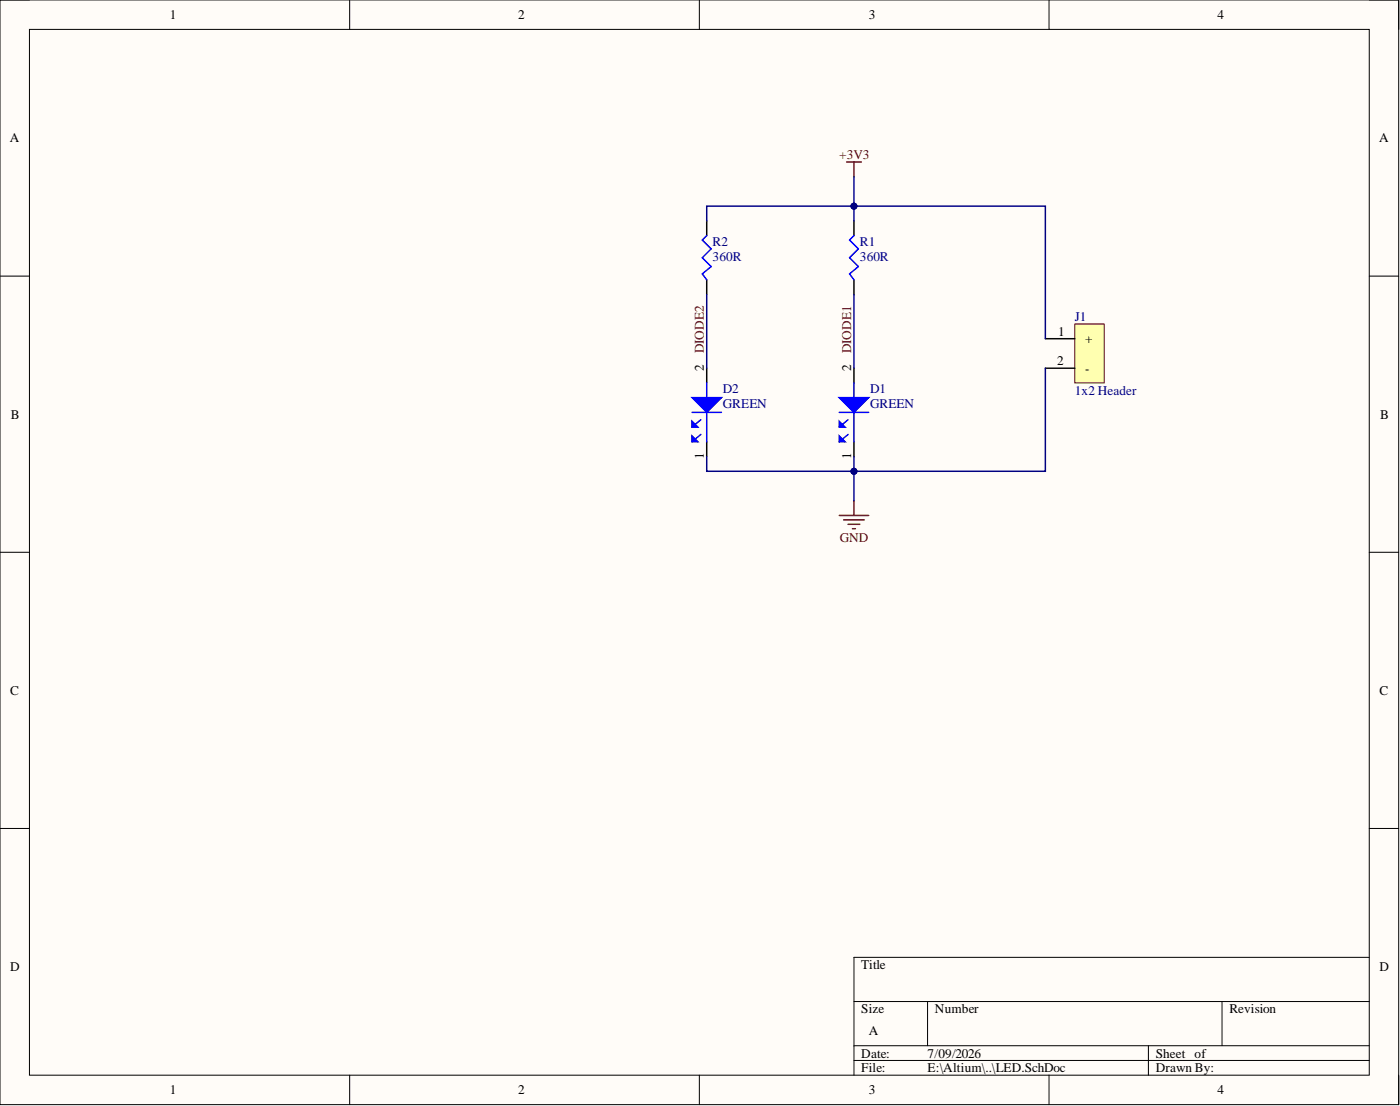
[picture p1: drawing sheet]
<svg xmlns="http://www.w3.org/2000/svg" width="241mm" height="190mm" viewBox="0 0 241 190" stroke-linecap="round" stroke-linejoin="round" font-family="sans-serif">
<path d="M0 0h241.1v190.3h-241.1z" fill-rule="evenodd" fill="#fffcf8"/>
<path d="M0 0h241.1v190.3h-241.1z" fill="none" stroke="#000" stroke-width=".17"/>
<path d="M5.1 5.1h230.9v180.1h-230.9z" fill-rule="evenodd" fill="#fffcf8"/>
<g fill="none" stroke="#000" stroke-width=".17">
<path d="M0 0h5.1M60.3 0v5.1M120.5 0v5.1M180.8 0v5.1M236 0h5.1v5.1M5.1 5.1h230.9v180.1h-230.9zM0 47.6h5.1M236 47.6h5.1M0 95.1h5.1M236 95.1h5.1M0 142.7h5.1M236 142.7h5.1"/>
<path d="M147.2 172.5h88.8M159.9 172.5v7.6M210.6 172.5v7.6M236 164.9h-88.8v20.3M60.3 185.2v5.1M120.5 185.2v5.1M147.2 180.1h88.8M147.2 182.7h88.8M180.8 185.2v5.1M197.9 180.1v5.1M241.1 185.2v5.1"/>
</g>
<path d="M185.2 55.8h5.1v10.2h-5.1z" fill-rule="evenodd" fill="#ffffb0"/>
<path d="M185.2 55.8h5.1v10.2h-5.1z" fill="none" stroke="#800000" stroke-width=".17"/>
<path d="M180.2 58.3h5M147.2 63.4v2.6M147.2 76.1v2.5M180.2 63.4h5" fill="none" stroke="#000" stroke-width=".25"/>
<path d="M144.6 71h5.1M146.2 72.3l-1.6 1.3M147.2 66v2.5M147.2 71v5.1" fill="none" stroke="#00f" stroke-width=".25"/>
<path d="M144.6 68.5h5.1l-2.5 2.5z" fill="#00f"/>
<path d="M144.6 68.5h5.1l-2.5 2.5z" fill="none" stroke="#00f" stroke-width=".25"/>
<path d="M144.6 72.5l1.1 1.1h-1.1z" fill="#00f"/>
<path d="M144.6 72.5l1.1 1.1h-1.1zM146.2 74.8l-1.6 1.3" fill="none" stroke="#00f" stroke-width=".25"/>
<path d="M144.6 75.1l1.1 1h-1.1z" fill="#00f"/>
<path d="M147.2 40.6l-.8 .7 1.5 1.6-1.5 1.5 1.5 1.5-1.5 1.3 .8 1M144.6 75.1l1.1 1h-1.1z" fill="none" stroke="#00f" stroke-width=".25"/>
<path d="M147.2 38v2.6M147.2 48.2v2.5" fill="none" stroke="#000" stroke-width=".25"/>
<path d="M145.9 27.9h2.6M147.2 27.9v2.5M144.6 88.8h5.1M145.4 89.5h3.6M146.2 90.3h2M146.9 91.1h.5M147.2 86.2v2.6" fill="none" stroke="#800000" stroke-width=".25"/>
<path d="M147.2 38v-2.5h33v22.8" fill="none" stroke="#000080" stroke-width=".25"/>
<circle cx="147.2" cy="35.5" r=".51" fill="#000080"/>
<circle cx="147.2" cy="35.5" r=".51" fill="none" stroke="#000080" stroke-width=".17"/>
<path d="M147.2 50.7v12.7M180.2 63.4v17.8h-33v-2.6" fill="none" stroke="#000080" stroke-width=".25"/>
<circle cx="147.2" cy="81.2" r=".51" fill="#000080"/>
<circle cx="147.2" cy="81.2" r=".51" fill="none" stroke="#000080" stroke-width=".17"/>
<path d="M147.2 81.2v5" fill="none" stroke="#000080" stroke-width=".25"/>
<circle cx="147.2" cy="81.2" r=".51" fill="#000080"/>
<circle cx="147.2" cy="81.2" r=".51" fill="none" stroke="#000080" stroke-width=".17"/>
<path d="M147.2 30.4v5.1" fill="none" stroke="#000080" stroke-width=".25"/>
<circle cx="147.2" cy="35.5" r=".51" fill="#000080"/>
<circle cx="147.2" cy="35.5" r=".51" fill="none" stroke="#000080" stroke-width=".17"/>
<path d="M121.8 63.4v2.6M121.8 76.1v2.5" fill="none" stroke="#000" stroke-width=".25"/>
<path d="M119.3 71h5M120.8 72.3l-1.5 1.3M121.8 66v2.5M121.8 71v5.1" fill="none" stroke="#00f" stroke-width=".25"/>
<path d="M119.3 68.5h5l-2.5 2.5z" fill="#00f"/>
<path d="M119.3 68.5h5l-2.5 2.5z" fill="none" stroke="#00f" stroke-width=".25"/>
<path d="M119.3 72.5l1 1.1h-1z" fill="#00f"/>
<path d="M119.3 72.5l1 1.1h-1zM120.8 74.8l-1.5 1.3" fill="none" stroke="#00f" stroke-width=".25"/>
<path d="M119.3 75.1l1 1h-1z" fill="#00f"/>
<path d="M121.8 40.6l-.8 .7 1.6 1.6-1.6 1.5 1.6 1.5-1.6 1.3 .8 1M119.3 75.1l1 1h-1z" fill="none" stroke="#00f" stroke-width=".25"/>
<path d="M121.8 38v2.6M121.8 48.2v2.5" fill="none" stroke="#000" stroke-width=".25"/>
<path d="M147.2 35.5h-25.4v2.5M121.8 50.7v12.7" fill="none" stroke="#000080" stroke-width=".25"/>
<circle cx="147.2" cy="35.5" r=".51" fill="#000080"/>
<circle cx="147.2" cy="35.5" r=".51" fill="none" stroke="#000080" stroke-width=".17"/>
<path d="M121.8 78.6v2.6h25.4" fill="none" stroke="#000080" stroke-width=".25"/>
<circle cx="147.2" cy="81.2" r=".51" fill="#000080"/>
<circle cx="147.2" cy="81.2" r=".51" fill="none" stroke="#000080" stroke-width=".17"/>
<g font-size="2.3">
<text x="29.3" y="3.3">1</text>
<text x="89.3" y="3.3">2</text>
<text x="149.7" y="3.3">3</text>
<text x="209.9" y="3.3">4</text>
<text x="1.7" y="24.5">A</text>
<text x="237.7" y="24.5">A</text>
<text x="182.4" y="57.8">1</text>
<text x="187" y="59.1">+</text>
<text x="121.3" y="63.9" transform="rotate(-90 121.3 63.9)">2</text>
<text x="146.7" y="63.9" transform="rotate(-90 146.7 63.9)">2</text>
<text x="182.2" y="62.9">2</text>
<text x="187" y="64.2">-</text>
<text x="1.9" y="72.1">B</text>
<text x="237.9" y="72.1">B</text>
<text x="121.3" y="79" transform="rotate(-90 121.3 79)">1</text>
<text x="146.7" y="79" transform="rotate(-90 146.7 79)">1</text>
<text x="1.8" y="119.7">C</text>
<text x="237.8" y="119.7">C</text>
<text x="1.8" y="167.3">D</text>
<text x="148.5" y="166.9">Title</text>
<text x="237.8" y="167.3">D</text>
<text x="148.5" y="174.5">Size</text>
<text x="149.7" y="178.3">A</text>
<text x="161.1" y="174.5">Number</text>
<text x="211.9" y="174.5">Revision</text>
<text x="148.5" y="182.1">Date:</text>
<text x="148.5" y="184.7">File:</text>
<text x="159.9" y="182.1">7/09/2026</text>
<text x="159.9" y="184.7">E:\Altium\..\LED.SchDoc</text>
<text x="199.2" y="182.1">Sheet of</text>
<text x="199.2" y="184.7">Drawn By:</text>
<text x="29.3" y="188.5">1</text>
<text x="89.3" y="188.5">2</text>
<text x="149.7" y="188.5">3</text>
<text x="209.9" y="188.5">4</text>
</g>
<g font-size="2.3" fill="#800000">
<text x="144.6" y="27.4">+3V3</text>
<text x="121.3" y="60.9" transform="rotate(-90 121.3 60.9)">DIODE2</text>
<text x="146.7" y="60.9" transform="rotate(-90 146.7 60.9)">DIODE1</text>
<text x="144.7" y="93.4">GND</text>
</g>
<g font-size="2.3" fill="#000080">
<text x="122.8" y="42.4">R2</text>
<text x="122.8" y="44.9">360R</text>
<text x="148.2" y="42.4">R1</text>
<text x="148.2" y="44.9">360R</text>
<text x="185.2" y="55.3">J1</text>
<text x="124.6" y="67.7">D2</text>
<text x="124.6" y="70.3">GREEN</text>
<text x="150" y="67.7">D1</text>
<text x="150" y="70.3">GREEN</text>
<text x="185.2" y="68">1x2 Header</text>
</g>
</svg>
